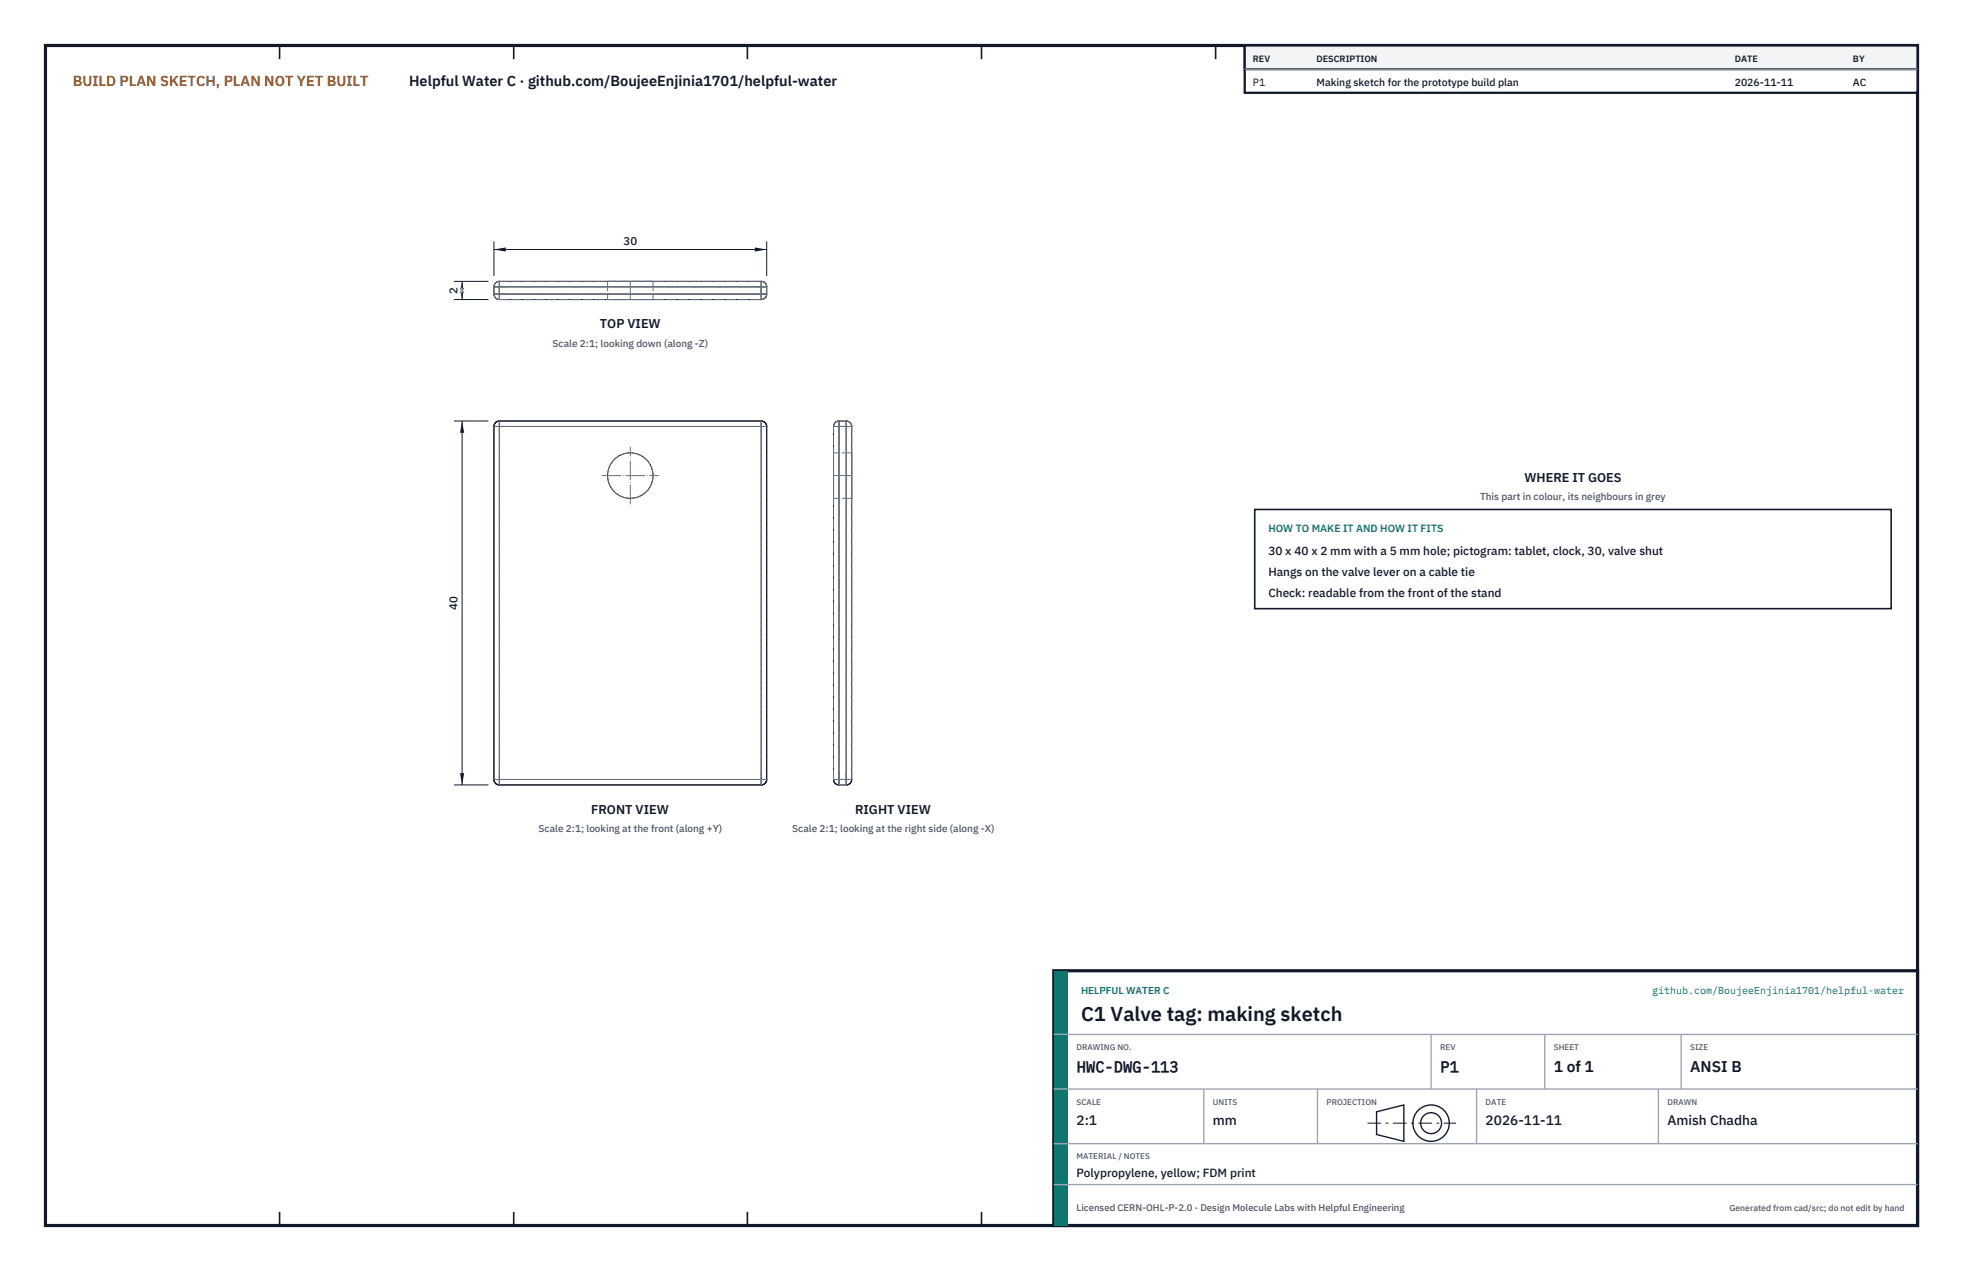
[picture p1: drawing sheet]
<svg xmlns="http://www.w3.org/2000/svg" width="432mm" height="279mm" viewBox="0 0 432 279" stroke-linecap="round" stroke-linejoin="round" font-family="sans-serif">
<path d="M10 10h411.8v259.4h-411.8z" fill="none" stroke="#111827" stroke-width=".7" stroke-linecap="butt"/>
<g fill="none" stroke="#111827" stroke-width=".35">
<path d="M61.5 10v3M113 10v3M164.4 10v3M215.9 10v3M267.4 10v3M318.9 10v3M370.3 10v3M61.5 266.4v3M113 266.4v3M164.4 266.4v3M215.9 266.4v3M267.4 266.4v3"/>
<path d="M318.9 266.4v3M370.3 266.4v3"/>
</g>
<g fill="none" stroke="#111727" stroke-width=".22">
<path d="M108.6 64.7a1.2 1.2 0 0 0 1.3 1.2M108.6 64.7h1.3M108.6 63.1h1.3M108.6 63.1v1.6M109.9 61.9a1.2 1.2 0 0 0-1.3 1.2M109.9 64.7v1.2M109.9 61.9v1.2M109.9 63.1v1.6M109.9 65.9h57.5M109.9 61.9h57.5M109.9 64.7h57.5M109.9 63.1h57.5"/>
<path d="M167.4 61.9a1.2 1.2 0 0 1 1.2 1.2M167.4 64.7v1.2M167.4 61.9v1.2M167.4 64.7h1.2M167.4 63.1h1.2M167.4 63.1v1.6M168.6 64.7a1.2 1.2 0 0 1-1.2 1.2M168.6 63.1v1.6M108.6 93.8h1.3M108.6 93.8v77.6M109.9 92.6l-.9 .3-.4 .9M109.9 92.6v1.2"/>
<path d="M109.9 92.6h57.5M109.9 93.8v77.6M109.9 93.8h57.5M167.4 92.6l.9 .3 .3 .9M167.4 92.6v1.2M167.4 93.8h1.2M167.4 93.8v77.6M168.6 93.8v77.6M183.3 93.8h1.2M183.3 93.8v77.6M184.5 92.6l-.8 .3-.4 .9M184.5 92.6v1.2"/>
<path d="M184.5 92.6h1.6M184.5 93.8h1.6M184.5 93.8v77.6M186.1 92.6l.9 .3 .3 .9M186.1 92.6v1.2M186.1 93.8h1.2M186.1 93.8v77.6M187.3 93.8v77.6M108.6 171.4l.4 .8 .9 .4M108.6 171.4h1.3M109.9 171.4v1.2M109.9 172.6h57.5"/>
<path d="M109.9 171.4h57.5M167.4 171.4v1.2M167.4 171.4h1.2M168.6 171.4l-.3 .8-.9 .4M183.3 171.4l.4 .8 .8 .4M183.3 171.4h1.2M184.5 171.4v1.2M184.5 172.6h1.6M184.5 171.4h1.6M186.1 171.4v1.2M186.1 171.4h1.2M187.3 171.4l-.3 .8-.9 .4"/>
<circle cx="138.6" cy="104.6" r="5"/>
</g>
<g fill="none" stroke="#6a7180" stroke-width=".22" stroke-dasharray="2.1 .5">
<path d="M108.6 64.7v-1.6M108.6 64.7a1.2 1.2 0 0 0 1.3 1.2M108.6 63.1a1.2 1.2 0 0 1 1.3-1.2M109.9 65.9h57.5M109.9 61.9h57.5M109.9 64.7h-1.3M109.9 64.7v-1.6M109.9 63.1h-1.3M109.9 64.7v1.2M109.9 64.7h57.5M109.9 63.1h57.5M109.9 63.1v-1.2"/>
<path d="M133.7 65.9h9.9M133.7 61.9h9.9M133.7 61.9v4M143.6 65.9h-9.9M143.6 61.9h-9.9M143.6 61.9v4M167.4 64.7v-1.6M167.4 64.7v1.2M167.4 63.1v-1.2M167.4 64.7h1.2M167.4 63.1h1.2M168.6 64.7v-1.6"/>
<path d="M168.6 64.7a1.2 1.2 0 0 1-1.2 1.2M168.6 63.1a1.2 1.2 0 0 0-1.2-1.2M109.9 93.8h-1.3M109.9 93.8v-1.2M109.9 93.8h57.5M167.4 93.8v-1.2M167.4 93.8h1.2M183.3 99.6v9.9M184.5 92.6h1.6M184.5 92.6l-.8 .3-.4 .9M184.5 93.8h1.6M184.5 93.8h-1.2"/>
<path d="M184.5 92.6v1.2M186.1 93.8v-1.2M187.3 93.8l-.3-.9-.9-.3M187.3 99.6v9.9M187.3 99.6h-4M187.3 93.8h-1.2M183.3 104.6v-5M183.3 109.5v-4.9M187.3 104.6v-5M187.3 109.5v-4.9M187.3 109.5h-4M108.6 171.4h1.3"/>
<path d="M109.9 171.4v-77.6M109.9 172.6v-1.2M109.9 171.4h57.5M167.4 171.4v-77.6M167.4 172.6v-1.2M168.6 171.4h-1.2M183.3 171.4v-77.6M184.5 172.6h1.6M184.5 171.4v-77.6M184.5 171.4h1.6M184.5 171.4h-1.2M184.5 172.6v-1.2"/>
<path d="M186.1 171.4v-77.6M186.1 172.6v-1.2M186.1 171.4h1.2M187.3 171.4v-77.6"/>
<circle cx="138.6" cy="104.6" r="5"/>
</g>
<g fill="none" stroke="#6a7180" stroke-width=".22" stroke-dasharray="4.2 .5 0 .5">
<path d="M108.6 64.7h2.7M108.6 64.7h60M108.6 63.1h2.7M108.6 63.1h60M109.9 65.9v-2.7M109.9 65.1v-2.5M109.9 64.6v-2.7M138.6 61.9v4M166 64.7h2.6M166 63.1h2.6M167.4 65.9v-2.7M167.4 65.1v-2.5"/>
<path d="M167.4 64.6v-2.7M108.6 93.8h2.7M108.6 93.8h60M109.9 95.2v-2.6M166 93.8h2.6M167.4 95.2v-2.6M183.3 93.8h2.7M184.1 93.8h2.5M184.5 95.2v-2.6M184.6 93.8h2.7M186.1 95.2v-2.6M132.4 104.6h12.5"/>
<path d="M138.6 110.8v-12.5M187.3 104.6h-4M108.6 171.4h2.7M108.6 171.4h60M109.9 172.6v-2.7M109.9 172.6v-80M166 171.4h2.6M167.4 172.6v-2.7M167.4 172.6v-80M183.3 171.4h2.7M184.1 171.4h2.5M184.5 172.6v-2.7"/>
<path d="M184.5 172.6v-80M184.6 171.4h2.7M186.1 172.6v-2.7M186.1 172.6v-80"/>
</g>
<path d="M108.6 53.1v7.6M108.6 54.8h60M168.6 53.1v7.6" fill="none" stroke="#111827" stroke-width=".22"/>
<path d="M108.6 54.8l2.7-.4v.9zM166 54.4v.9l2.6-.5z" fill="#111827"/>
<path d="M99.8 61.9h7.6M99.8 65.8h7.6M101.6 61.9v3.9" fill="none" stroke="#111827" stroke-width=".22"/>
<path d="M101.6 61.9l-.4 2.6h.9zM101.2 63.2h.9l-.5 2.6z" fill="#111827"/>
<path d="M99.8 92.6h7.6M101.6 92.6v79.9M99.8 172.5h7.6" fill="none" stroke="#111827" stroke-width=".22"/>
<path d="M101.6 92.6l-.4 2.6h.9zM101.2 169.9h.9l-.5 2.6z" fill="#111827"/>
<path d="M276 112h140v21.8h-140z" fill="#fff" stroke="#111827" stroke-width=".35"/>
<path d="M273.8 10h148v10.4h-148z" fill="#fff" stroke="#111827" stroke-width=".5"/>
<path d="M273.8 10h148v5.2h-148z" fill="#f3f4f6" stroke="#111827" stroke-width=".5"/>
<path d="M273.8 15.2h148" fill="none" stroke="#9ca3af" stroke-width=".3"/>
<path d="M231.8 213.4h190v56h-190z" fill="#fff" stroke="#111827" stroke-width=".7" stroke-linecap="butt"/>
<path d="M231.8 213.4h3v56h-3z" fill="#0f766e"/>
<path d="M231.8 227.4h190M231.8 239.4h190M264.8 239.4v12M289.8 239.4v12M314.8 227.4v12M324.8 239.4v12M339.8 227.4v12M364.8 239.4v12M369.8 227.4v12M231.8 251.4h190M231.8 260.4h190" fill="none" stroke="#9ca3af" stroke-width=".3"/>
<g fill="none" stroke="#111827" stroke-width=".3">
<path d="M302.8 244.4l6-1.5v8l-6-1.5z"/>
<circle cx="314.8" cy="246.9" r="4"/>
<circle cx="314.8" cy="246.9" r="2.3"/>
</g>
<path d="M300.8 246.9h19.5" fill="none" stroke="#111827" stroke-width=".22" stroke-dasharray="3 1 .6 1" stroke-linecap="butt"/>
<text font-size="4.4" fill="#111827" x="237.8" y="224.4">C1 Valve tag: making sketch</text>
<g font-size="3.4" fill="#111827">
<text x="236.8" y="235.6">HWC-DWG-113</text>
<text x="316.8" y="235.6">P1</text>
<text x="341.8" y="235.6">1 of 1</text>
<text x="371.8" y="235.6">ANSI B</text>
</g>
<text font-size="3.2" fill="#b45309" x="16" y="19">BUILD PLAN SKETCH, PLAN NOT YET BUILT</text>
<text font-size="3.2" fill="#111827" x="90" y="19">Helpful Water C · github.com/BoujeeEnjinia1701/helpful-water</text>
<g font-size="3" fill="#111827">
<text x="236.8" y="247.2">2:1</text>
<text x="266.8" y="247.2">mm</text>
<text x="326.8" y="247.2">2026-11-11</text>
<text x="366.8" y="247.2">Amish Chadha</text>
</g>
<g font-size="2.8" fill="#111827">
<text x="132" y="72.2">TOP VIEW</text>
<text x="335.3" y="106">WHERE IT GOES</text>
<text x="130" y="178.9">FRONT VIEW</text>
<text x="188.1" y="178.9">RIGHT VIEW</text>
</g>
<g font-size="2.6" fill="#111827">
<text x="279" y="122">30 x 40 x 2 mm with a 5 mm hole; pictogram: tablet, clock, 30, valve shut</text>
<text x="279" y="126.6">Hangs on the valve lever on a cable tie</text>
<text x="279" y="131.2">Check: readable from the front of the stand</text>
<text x="236.8" y="258.8">Polypropylene, yellow; FDM print</text>
</g>
<g font-size="2.5" fill="#111827">
<text x="137.2" y="53.8">30</text>
<text x="100.7" y="64.6" transform="rotate(-90 100.7 64.6)">2</text>
<text x="100.7" y="134" transform="rotate(-90 100.7 134)">40</text>
</g>
<g font-size="2.3" fill="#111827">
<text x="275.6" y="18.8">P1</text>
<text x="289.6" y="18.8">Making sketch for the prototype build plan</text>
<text x="381.6" y="18.8">2026-11-11</text>
<text x="407.6" y="18.8">AC</text>
</g>
<text font-size="2.3" fill="#0f766e" x="279" y="117">HOW TO MAKE IT AND HOW IT FITS</text>
<g font-size="2.2" fill="#4b5563">
<text x="121.6" y="76.2">Scale 2:1; looking down (along -Z)</text>
<text x="325.6" y="110">This part in colour, its neighbours in grey</text>
<text x="118.5" y="182.9">Scale 2:1; looking at the front (along +Y)</text>
<text x="174.3" y="182.9">Scale 2:1; looking at the right side (along -X)</text>
</g>
<g font-size="2.2" fill="#0f766e">
<text x="237.8" y="218.4">HELPFUL WATER C</text>
<text x="363.4" y="218.4">github.com/BoujeeEnjinia1701/helpful-water</text>
</g>
<text font-size="2.1" fill="#4b5563" x="236.8" y="266.2">Licensed CERN-OHL-P-2.0 · Design Molecule Labs with Helpful Engineering</text>
<g font-size="2" fill="#111827">
<text x="275.6" y="13.6">REV</text>
<text x="289.6" y="13.6">DESCRIPTION</text>
<text x="381.6" y="13.6">DATE</text>
<text x="407.6" y="13.6">BY</text>
</g>
<text font-size="1.9" fill="#4b5563" x="380.4" y="266.2">Generated from cad/src; do not edit by hand</text>
<g font-size="1.8" fill="#4b5563">
<text x="236.8" y="230.8">DRAWING NO.</text>
<text x="316.8" y="230.8">REV</text>
<text x="341.8" y="230.8">SHEET</text>
<text x="371.8" y="230.8">SIZE</text>
<text x="236.8" y="242.8">SCALE</text>
<text x="266.8" y="242.8">UNITS</text>
<text x="291.8" y="242.8">PROJECTION</text>
<text x="326.8" y="242.8">DATE</text>
<text x="366.8" y="242.8">DRAWN</text>
<text x="236.8" y="254.8">MATERIAL / NOTES</text>
</g>
</svg>
